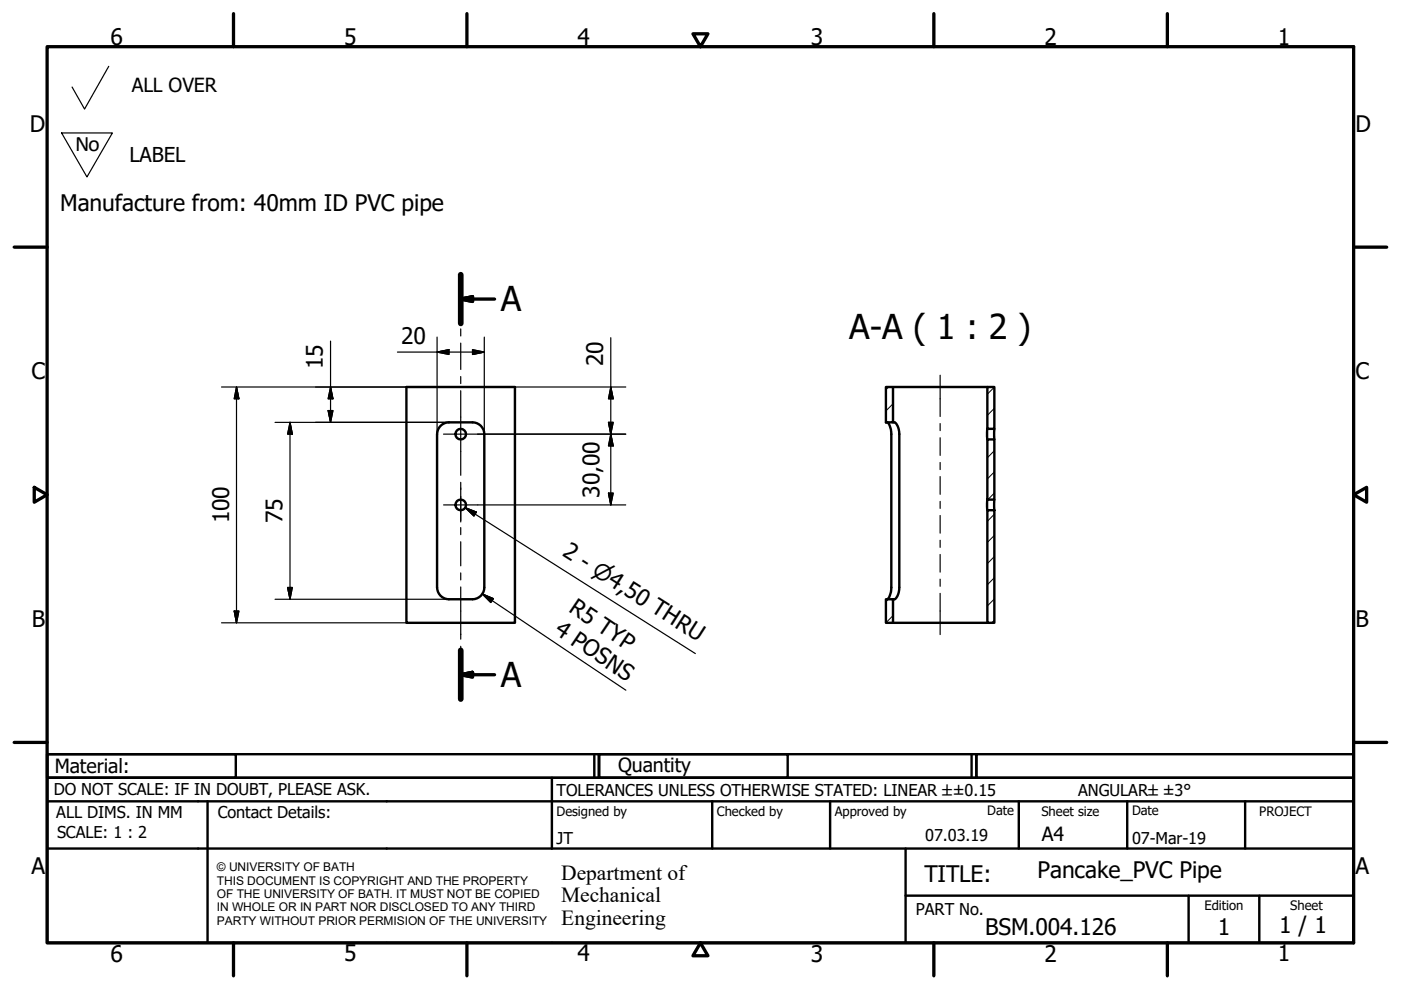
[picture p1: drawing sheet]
<svg xmlns="http://www.w3.org/2000/svg" width="297mm" height="210mm" viewBox="0 0 297 210" stroke-linecap="round" stroke-linejoin="round" font-family="sans-serif">
<!-- layer: Hatch (ISO) -->
<g fill="none" stroke="#000" stroke-width=".21">
<path d="M188.4 82.1l-.6 .5M189.3 85.6l-1.5 1.5M210.8 95.6l-1.5 1.5M210.8 86.6l-1.5 1.5M210.8 82.1l-1.5 1.5M210.8 118l-1.5 1.5M210.8 113.5l-1.5 1.5M210.8 109l-1.5 1.5M210.8 104.5l-1.4 1.4M210.8 100l-1.5 1.6M188.3 127.1l-.5 .4M189.3 130.5l-1.5 1.5"/>
<path d="M210.8 131.5l-.6 .6M210.8 127l-1.5 1.5M210.8 122.5l-1.5 1.5"/>
</g>
<!-- layer: Visible (ISO) -->
<g fill="none" stroke="#000" stroke-width=".51">
<path d="M86.2 82.1h23v50h-23zM93.4 90.3a2.53 2.53 0 0 1 1.8-.8h5a2.49 2.49 0 0 1 2.5 2.5v32.6a2.49 2.49 0 0 1-2.5 2.5h-5a2.53 2.53 0 0 1-2.5-2.5v-32.6a2.57 2.57 0 0 1 .7-1.7zM187.8 82.1h1.5v7.4h-1.5zM188.1 89.5a3.1 3.1 0 0 1 .9 2.5v32.6a3.1 3.1 0 0 1-.9 2.5M189.3 89.5a1.11 1.11 0 0 1 1.1 1.1l.3 1.4v32.6a2.75 2.75 0 0 1-1 2.5h-.4M189.3 82.1h20M209.3 93.2h1.5v12.7h-1.5zM209.3 82.1h1.5v8.8h-1.5zM209.3 90.9v2.3M210.8 90.9v2.3M209.3 108.2h1.5v23.9h-1.5zM209.3 105.9v2.3"/>
<path d="M210.8 105.9v2.3M187.8 127.1h1.5v5h-1.5zM189.3 132.1h20"/>
<circle cx="97.7" cy="92" r="1.12"/>
<circle cx="97.7" cy="107.1" r="1.12"/>
</g>
<!-- layer: Section Line (ISO) -->
<path d="M97.7 58.2v10.4M97.7 137.9v10.3" fill="none" stroke="#000" stroke-width="1.2"/>
<path d="M97.7 63.4l2.5-.5v1zM97.7 63.4h7.2M97.7 143.1l2.5-.5v.9zM97.7 143.1h7.2" fill="none" stroke="#000" stroke-width=".7"/>
<path d="M97.7 63.4l2.5-.5zM97.7 63.4l2.5-.5v1zM97.7 143.1l2.5-.5zM97.7 143.1l2.5-.5v.9z" fill="#000" stroke="#000" stroke-width=".7"/>
<!-- layer: Border (ISO) -->
<g fill="none" stroke="#000" stroke-width=".7">
<path d="M10 9.9h277v190h-277zM49.5 2.9v7M99 2.9v7M146.9 7.2h3.2l-1.6 2.7zM198 2.9v7M247.5 2.9v7M3 52.4h7M287 52.4h7M7.3 103.3l2.7 1.6-2.7 1.6zM287 104.9l2.8-1.6v3.2zM3 157.4h7M287 157.4h7"/>
<path d="M49.5 199.9v7M99 199.9v7M148.5 199.9l1.6 2.7h-3.2zM198 199.9v7M247.5 199.9v7"/>
</g>
<!-- layer: Title (ISO) -->
<g fill="none" stroke="#000" stroke-width=".51">
<path d="M10 159.9h40v5h-40zM10 159.9h117v5h-117zM126 159.9v5M127 159.9h40v5h-40zM127 159.9h80v5h-80zM206 159.9v5M207 159.9h80v5h-80zM10 169.9v-5h277v5M10 169.9h277v30h-277zM10 179.9h277M44 169.9v30M117 164.9v15"/>
<path d="M151 169.9v10M176 169.9v10M192 179.9v20M216 169.9v10M239 169.9v10M264 169.9v10M192 189.9h95M252 189.9v10M267 189.9v10"/>
</g>
<!-- layer: Sketch Geometry (ISO) -->
<path d="M23.1 14.1l-5.2 9-2.6-4.6M13.1 28.2h10.7l-5.4 9.3z" fill="none" stroke="#000" stroke-width=".25"/>
<!-- layer: Center Mark (ISO) -->
<path d="M94 92h7.3M94 107.1h7.3M97.7 103.4v7.3" fill="none" stroke="#000" stroke-width=".25"/>
<!-- layer: Centerline (ISO) -->
<g fill="none" stroke="#000" stroke-width=".25">
<path d="M97.7 62.6v5.6M97.7 69.7v1.5M97.7 72.7v5.6M97.7 79.8v1.5M199.3 79.6v8.7M97.7 82.8v18M199.3 89.8v1.5M199.3 92.8v3.8M199.3 98.1v1.5M97.7 102.3v1.5M97.7 105.3v5.1M97.7 111.9v1.5"/>
<path d="M97.7 114.9v5.1M199.3 101v3.8M199.3 106.3v1.5M199.3 109.3v3.7M199.3 114.5v1.5M199.3 117.6v3.7M97.7 121.5v1.5M97.7 124.5v11M97.7 137v1.5M199.3 122.8v1.5M199.3 125.8v8.7M97.7 140v1"/>
</g>
<!-- layer: Dimension (ISO) -->
<g fill="none" stroke="#000" stroke-width=".25">
<path d="M70.1 72.3v17.2M84.3 74.6h18.4M92.7 74.6l2.5-.5v1.1zM92.7 71.5v20.5M100.2 74.1l2.5 .5-2.5 .6zM102.7 71.5v20.5M129.5 71.6v35.5M47 82.1h39.2M50.1 82.1l.6 2.5h-1zM50.1 82.1v50M58.3 89.5h36.9M61.5 89.5l.5 2.5h-1z"/>
<path d="M61.5 89.5v37.6M69.6 87.1h1l-.5 2.4zM70.1 82.1l.5 2.5h-1zM101.3 92h31.4M109.2 82.1h23.5M129 89.5h1l-.5 2.5zM129.5 82.1l.5 2.5h-1zM129.5 92l.5 2.5h-1zM101.3 107.1h31.4M129 104.6h1l-.5 2.5zM47 132.1h39.2M49.7 129.6h1l-.6 2.5z"/>
<path d="M58.3 127.1h36.9M61 124.6h1l-.5 2.5zM102.3 125.9l2.3 1-.5 .9zM102.3 125.9l30.4 20.4"/>
</g>
<g fill="#000" stroke="#000" stroke-width=".25">
<path d="M92.7 74.6l2.5-.5zM92.7 74.6l2.5-.5v1.1zM100.2 75.2l2.5-.6zM100.2 74.1l2.5 .5-2.5 .6zM50.1 82.1l.6 2.5zM50.1 82.1l.6 2.5h-1zM61.5 89.5l.5 2.5zM61.5 89.5l.5 2.5h-1zM69.6 87.1l.5 2.4zM69.6 87.1h1l-.5 2.4zM70.1 82.1l.5 2.5zM70.1 82.1l.5 2.5h-1z"/>
<path d="M129 89.5l.5 2.5zM129 89.5h1l-.5 2.5zM129.5 82.1l.5 2.5zM129.5 82.1l.5 2.5h-1zM129.5 92l.5 2.5zM129.5 92l.5 2.5h-1zM129 104.6l.5 2.5zM129 104.6h1l-.5 2.5zM49.7 129.6l.4 2.5zM49.7 129.6h1l-.6 2.5zM61 124.6l.5 2.5zM61 124.6h1l-.5 2.5z"/>
<path d="M102.3 125.9l2.3 1zM102.3 125.9l2.3 1-.5 .9z"/>
</g>
<!-- layer: Symbol (ISO) -->
<path d="M98.6 107.6l2.4 1-.5 .8zM98.6 107.6l48.8 31" fill="none" stroke="#000" stroke-width=".25"/>
<path d="M98.6 107.6l2.4 1zM98.6 107.6l2.4 1-.5 .8z" fill="#000" stroke="#000" stroke-width=".25"/>
<g font-size="7.3">
<text x="106.2" y="66">A</text>
<text x="180.1" y="71.8">A-A ( 1 : 2 )</text>
<text x="106.2" y="145.7">A</text>
</g>
<g font-size="4.8">
<text x="23.4" y="9.5">6</text>
<text x="72.9" y="9.5">5</text>
<text x="122.4" y="9.5">4</text>
<text x="171.9" y="9.5">3</text>
<text x="221.4" y="9.5">2</text>
<text x="270.9" y="9.5">1</text>
<text x="6.3" y="27.9">D</text>
<text x="287.4" y="27.9">D</text>
<text x="12.8" y="44.8">Manufacture from: 40mm ID PVC pipe</text>
<text x="85" y="73">20</text>
<text x="127.9" y="77.6" transform="rotate(-90 127.9 77.6)">20</text>
<text x="6.7" y="80.4">C</text>
<text x="68.5" y="78.3" transform="rotate(-90 68.5 78.3)">15</text>
<text x="287.4" y="80.4">C</text>
<text x="127.1" y="105.5" transform="rotate(-90 127.1 105.5)">30,00</text>
<text x="48.6" y="111" transform="rotate(-90 48.6 111)">100</text>
<text x="59.9" y="110.9" transform="rotate(-90 59.9 110.9)">75</text>
<text x="119" y="117.8" transform="rotate(32 119 117.8)">2 - ⌀4,50 THRU</text>
<text x="120.4" y="129.6" transform="rotate(34 120.4 129.6)">R5 TYP</text>
<text x="6.8" y="132.9">B</text>
<text x="117.3" y="134.1" transform="rotate(34 117.3 134.1)">4 POSNS</text>
<text x="287.4" y="132.9">B</text>
<text x="6.7" y="185.4">A</text>
<text x="287.4" y="185.4">A</text>
<text x="196" y="187">TITLE:</text>
<text x="220" y="186.2">Pancake_PVC Pipe</text>
<text x="271.2" y="197.9">1 / 1</text>
<text x="23.4" y="203.9">6</text>
<text x="72.9" y="203.8">5</text>
<text x="122.4" y="203.8">4</text>
<text x="171.9" y="203.9">3</text>
<text x="208.9" y="198.2">BSM.004.126</text>
<text x="221.4" y="203.9">2</text>
<text x="258.2" y="198.2">1</text>
<text x="270.9" y="203.8">1</text>
</g>
<text font-size="4.7" x="16" y="32">No</text>
<g font-size="4.6">
<text x="119" y="186.5">Department of</text>
<text x="119" y="191.3">Mechanical</text>
<text x="119" y="196">Engineering</text>
</g>
<text font-size="4.3" x="27.4" y="34.4">LABEL</text>
<g font-size="4.1">
<text x="27.9" y="19.5">ALL OVER</text>
<text x="11.6" y="163.9">Material:</text>
<text x="131" y="163.7">Quantity</text>
<text x="220.9" y="178.4">A4</text>
</g>
<g font-size="3.5">
<text x="11.4" y="168.5">DO NOT SCALE: IF IN DOUBT, PLEASE ASK.</text>
<text x="11.9" y="173.5">ALL DIMS. IN MM</text>
<text x="46.2" y="173.5">Contact Details:</text>
<text x="118" y="168.8">TOLERANCES UNLESS OTHERWISE STATED: LINEAR ±±0.15</text>
<text x="228.6" y="168.8">ANGULAR±±3°</text>
<text x="12.1" y="177.6">SCALE: 1 : 2</text>
<text x="118" y="178.9">JT</text>
<text x="196.2" y="178.3">07.03.19</text>
<text x="240" y="178.9">07-Mar-19</text>
<text x="194.2" y="194.1">PART No.</text>
</g>
<g font-size="2.8">
<text x="118" y="173">Designed by</text>
<text x="152" y="173">Checked by</text>
<text x="177" y="173">Approved by</text>
<text x="209.3" y="172.9">Date</text>
<text x="220.8" y="173">Sheet size</text>
<text x="240" y="172.9">Date</text>
<text x="267" y="172.9">PROJECT</text>
<text x="255.4" y="193">Edition</text>
<text x="273.6" y="193">Sheet</text>
</g>
<g font-size="2.5">
<text x="46" y="184.7">© UNIVERSITY OF BATH</text>
<text x="46" y="187.6">THIS DOCUMENT IS COPYRIGHT AND THE PROPERTY</text>
<text x="46" y="190.4">OF THE UNIVERSITY OF BATH. IT MUST NOT BE COPIED</text>
<text x="46" y="193.2">IN WHOLE OR IN PART NOR DISCLOSED TO ANY THIRD</text>
<text x="46" y="196.1">PARTY WITHOUT PRIOR PERMISION OF THE UNIVERSITY</text>
</g>
</svg>
